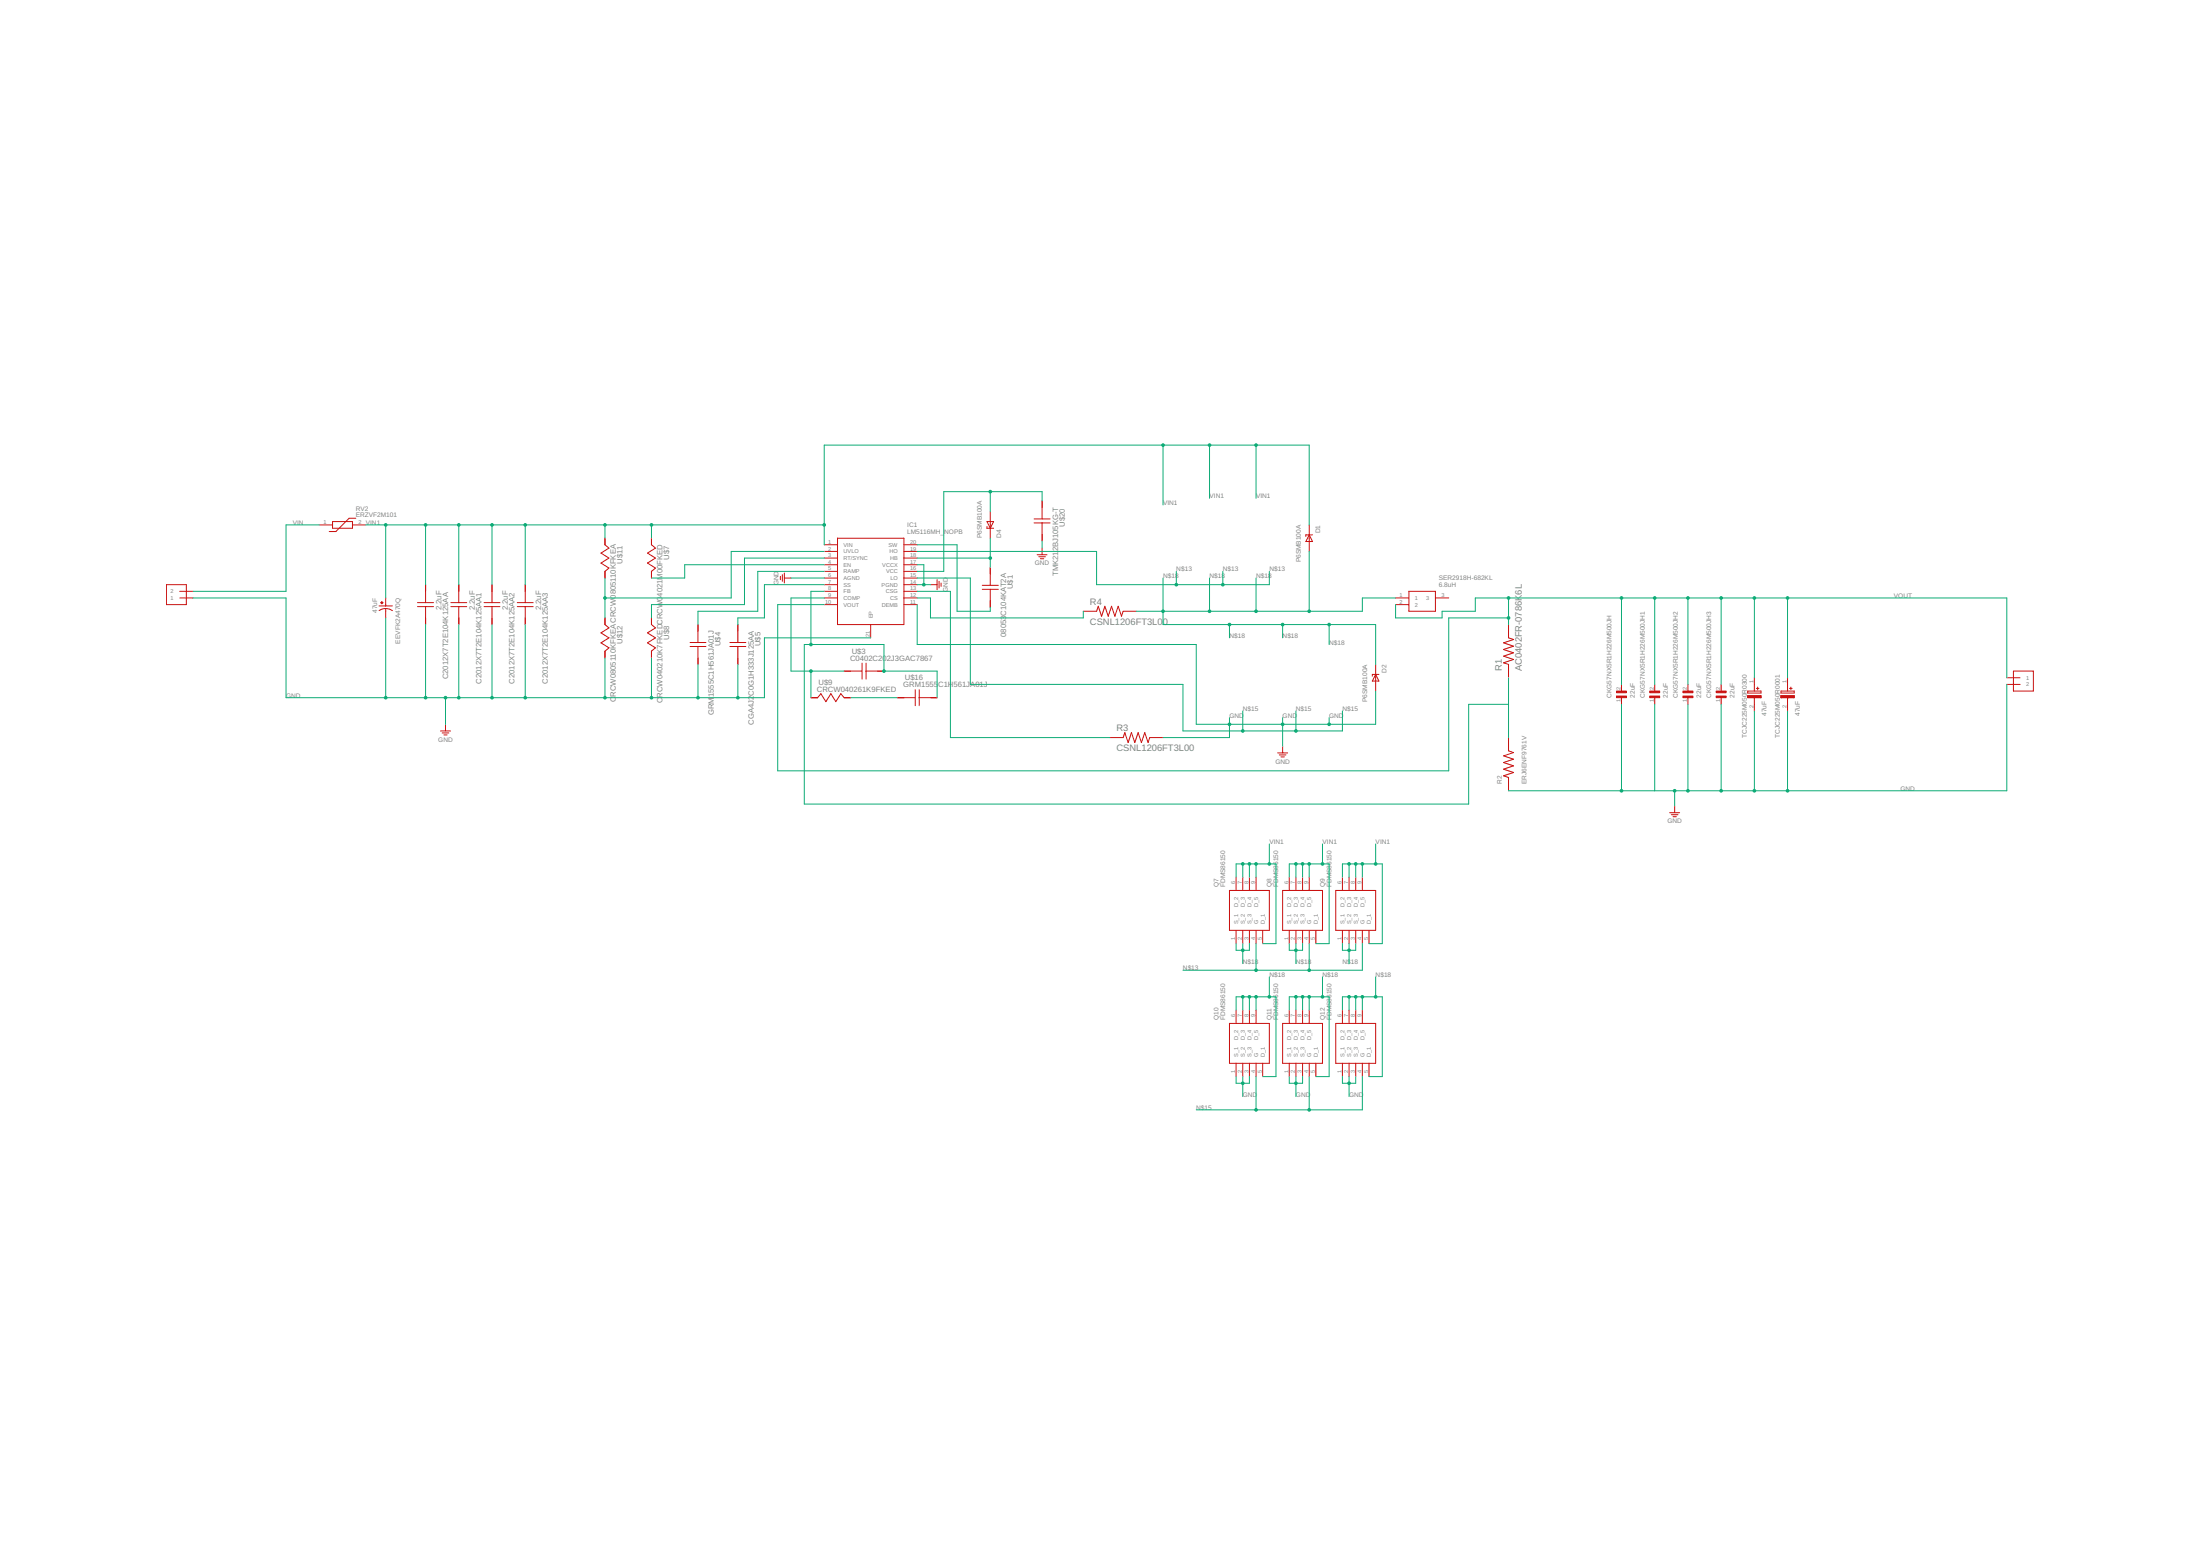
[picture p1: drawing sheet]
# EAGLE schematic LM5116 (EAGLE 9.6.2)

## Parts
C2012X7T2E104K125AA  2.2uF  C2012X7T2E104K125AA  [0805]
C2012X7T2E104K125AA1  2.2uF  C2012X7T2E104K125AA  [0805]
C2012X7T2E104K125AA2  2.2uF  C2012X7T2E104K125AA  [0805]
C2012X7T2E104K125AA3  2.2uF  C2012X7T2E104K125AA  [0805]
CKG57NX5R1H226M500JH  22uF  CKG57NX5R1H226M500JH  [CAPC6050X550N]
CKG57NX5R1H226M500JH1  22uF  CKG57NX5R1H226M500JH  [CAPC6050X550N]
CKG57NX5R1H226M500JH2  22uF  CKG57NX5R1H226M500JH  [CAPC6050X550N]
CKG57NX5R1H226M500JH3  22uF  CKG57NX5R1H226M500JH  [CAPC6050X550N]
D1  P6SMB100A  [DIOM4336X265N]
D2  P6SMB100A  [DIOM4336X265N]
D4  P6SMB100A  [DIOM4336X265N]
EEVFK2A470Q  47uF  EEVFK2A470Q  [CAP_EEVFK2A470Q]
IC1  LM5116MH_NOPB  [SOP65P640X110-21N]
J1  1X2-3.5MM  [1X2-3.5MM]
J2  1X2-3.5MM  [1X2-3.5MM]
Q7  FDMS86150  [FDMS86150]
Q8  FDMS86150  [FDMS86150]
Q9  FDMS86150  [FDMS86150]
Q10  FDMS86150  [FDMS86150]
Q11  FDMS86150  [FDMS86150]
Q12  FDMS86150  [FDMS86150]
R1  AC0402FR-0786K6L  [RESC1005X37N]
R2  ERJ6ENF9761V  [RES_ERJ6ENF9761V]
R3  CSNL1206FT3L00  [RESC3216X90N]
R4  CSNL1206FT3L00  [RESC3216X90N]
RV2  ERZVF2M101  [ERZVF2M101]
SER2918H-682KL  6.8uH  SER2918H-682KL  [SER2918H333KL]
TCJC225M050R0001  47uF  TCJC225M050R0300  [CAPPM6032X280N]
TCJC225M050R0300  47uF  TCJC225M050R0300  [CAPPM6032X280N]
U$1  08053C104KAT2A  [0805]
U$3  C0402C202J3GAC7867  [0402]
U$4  GRM1555C1H561JA01J  [0402]
U$5  CGA4J2C0G1H333J125AA  [0805]
U$7  CRCW04021M00FKED  [0402]
U$8  CRCW040210K7FKED  [0402]
U$9  CRCW040261K9FKED  CRCW040216K9FKED  [0402]
U$11  CRCW0805110KFKEA  [0805]
U$12  CRCW0805110KFKEA  [0805]
U$16  GRM1555C1H561JA01J  [0402]
U$20  TMK212BJ105KG-T  [0805]

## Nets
GND: C2012X7T2E104K125AA1.1 C2012X7T2E104K125AA2.1 C2012X7T2E104K125AA3.1 C2012X7T2E104K125AA.1 CKG57NX5R1H226M500JH1.1 CKG57NX5R1H226M500JH2.1 CKG57NX5R1H226M500JH3.1 CKG57NX5R1H226M500JH.1 D2.A EEVFK2A470Q.2 IC1.6(AGND) IC1.11(DEMB) IC1.14(PGND) IC1.17(VCCX) IC1.21(EP) J1.1 J2.2 Q10.1(S_1) Q10.2(S_2) Q10.3(S_3) Q11.1(S_1) Q11.2(S_2) Q11.3(S_3) Q12.1(S_1) Q12.2(S_2) Q12.3(S_3) R2.1 R3.2 TCJC225M050R0001.2(-) TCJC225M050R0300.2(-) U$4.1 U$5.1 U$8.1 U$12.1 U$20.1
N$2: IC1.2(UVLO) U$11.1 U$12.2
N$3: IC1.3(RT/SYNC) U$8.2
N$4: IC1.5(RAMP) U$4.2
N$5: IC1.7(SS) U$5.2
N$6: IC1.9(COMP) U$3.2 U$9.2
N$7: IC1.4(EN) U$7.1
N$9: U$9.1 U$16.2
N$10: D4.C IC1.18(HB) U$1.2
N$11: IC1.20(SW) U$1.1
N$12: D4.A IC1.16(VCC) U$20.2
N$13: IC1.19(HO) Q7.4(G) Q8.4(G) Q9.4(G)
N$14: IC1.8(FB) R1.1 R2.2 U$3.1 U$16.1
N$15: IC1.15(LO) Q10.4(G) Q11.4(G) Q12.4(G)
N$16: IC1.12(CS) R4.1
N$18: D1.A D2.C Q7.1(S_1) Q7.2(S_2) Q7.3(S_3) Q8.1(S_1) Q8.2(S_2) Q8.3(S_3) Q9.1(S_1) Q9.2(S_2) Q9.3(S_3) Q10.5(D_1) Q10.6(D_2) Q10.7(D_3) Q10.8(D_4) Q10.9(D_5) Q11.5(D_1) Q11.6(D_2) Q11.7(D_3) Q11.8(D_4) Q11.9(D_5) Q12.5(D_1) Q12.6(D_2) Q12.7(D_3) Q12.8(D_4) Q12.9(D_5) R4.2 SER2918H-682KL.1
N$21: IC1.13(CSG) R3.1
VIN: J1.2 RV2.1
VIN1: C2012X7T2E104K125AA1.2 C2012X7T2E104K125AA2.2 C2012X7T2E104K125AA3.2 C2012X7T2E104K125AA.2 D1.C EEVFK2A470Q.1 IC1.1(VIN) Q7.5(D_1) Q7.6(D_2) Q7.7(D_3) Q7.8(D_4) Q7.9(D_5) Q8.5(D_1) Q8.6(D_2) Q8.7(D_3) Q8.8(D_4) Q8.9(D_5) Q9.5(D_1) Q9.6(D_2) Q9.7(D_3) Q9.8(D_4) Q9.9(D_5) RV2.2 U$7.2 U$11.2
VOUT: CKG57NX5R1H226M500JH1.2 CKG57NX5R1H226M500JH2.2 CKG57NX5R1H226M500JH3.2 CKG57NX5R1H226M500JH.2 IC1.10(VOUT) J2.1 R1.2 SER2918H-682KL.2 TCJC225M050R0001.1(+) TCJC225M050R0300.1(+)
Unconnected: SER2918H-682KL.3
